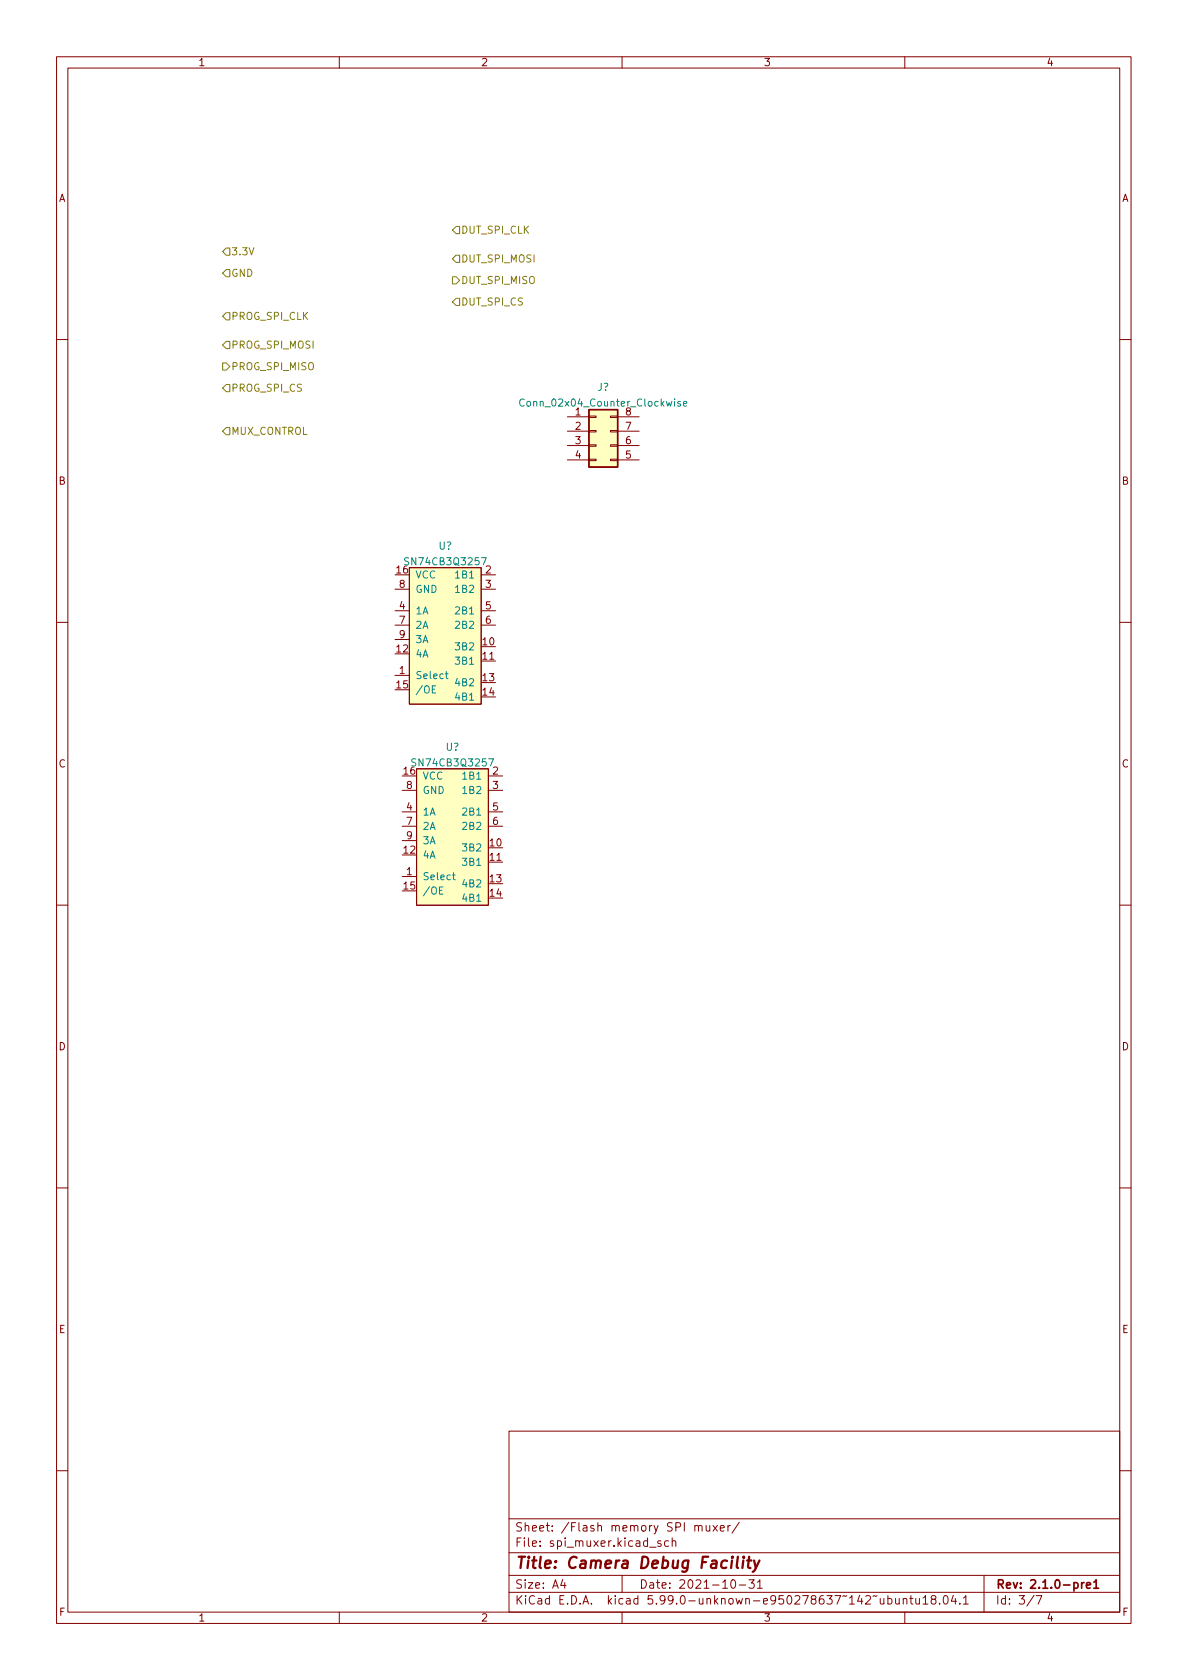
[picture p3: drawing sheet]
<svg xmlns="http://www.w3.org/2000/svg" width="210mm" height="297mm" viewBox="0 0 210 297" stroke-linecap="round" stroke-linejoin="round" font-family="sans-serif">
<g fill="none" stroke="#840000" stroke-width=".18">
<path d="M10 10h190v277h-190zM12 12h186v273h-186zM60 10v2M110 10v2M160 10v2M10 60h2M100.3 73.7h3.8M100.3 76.2h3.8M100.3 78.8h3.8M104.1 78.6h1.3v.3h-1.3zM104.1 76.1h1.3v.3h-1.3zM104.1 73.6h1.3v.2h-1.3z"/>
<path d="M107.9 78.6h1.3v.3h-1.3zM107.9 76.1h1.3v.3h-1.3zM107.9 73.6h1.3v.2h-1.3zM109.2 73.7h3.8M109.2 76.2h3.8M109.2 78.8h3.8M198 60h2M100.3 81.3h3.8M104.1 81.2h1.3v.2h-1.3zM107.9 81.2h1.3v.2h-1.3zM109.2 81.3h3.8M10 110h2"/>
<path d="M69.8 119.4h2.6M69.8 104.2h2.6M69.8 108h2.6M69.8 110.5h2.6M69.8 113.1h2.6M72.4 100.4h12.7v24.1h-12.7zM85.1 116.9h2.5M85.1 101.6h2.5M85.1 104.2h2.5M85.1 108h2.5M85.1 110.5h2.5M198 110h2"/>
<path d="M71.1 139.7h2.6M73.7 135.9h12.7v24.2h-12.7zM86.4 137.2h2.5M86.4 139.7h2.5M71.1 155h2.6M71.1 143.5h2.6M71.1 146.1h2.6M71.1 148.6h2.6M86.4 152.4h2.5M86.4 143.5h2.5M86.4 146.1h2.5M10 160h2"/>
<path d="M198 160h2M10 210h2M198 210h2M90 253h108v32h-108zM10 260h2M90 278.5h108M90 274.5h108M90 268.5h108M99.5 279.2l-.3 1.1h.9M99.9 279.8v1M110 278.5v3M114.9 273.6h1.1"/>
<path d="M116.9 272.5l-.4-.1-.2 .2 .1 .2 .5 .2v.3h-.6M118.2 272.5l-.4-.1-.3 .3v.4l.2 .2h.5M118.9 272.6l.2-.2 .3 .1 .1 .9M118.9 271.9v1.5M122.9 269.9l.2-.2 .3 .1 .1 .9M123.5 269.9l.2-.2 .4 .1 .1 .9M124.9 269.7v.9l.4 .1 .2-.1M125.5 269.7v1M126.1 269.7l.8 1M126.9 269.7l-.8 1M127.4 270.2l.7-.1-.1-.3-.4-.1-.2 .2v.7h.6M128.7 269.7v1"/>
<path d="M129.2 269.7l-.3 .1-.2 .2M129.4 279.4l.2-.1a.81 .81 0 0 1 .6 .6 .81 .81 0 0 1-.3 .8l-.2 .1a.81 .81 0 0 1-.6-.6 .81 .81 0 0 1 .3-.8zM130.7 269.1l-1.3 2M132.4 279.3h1l-.5 .6 .4 .1v.7l-.2 .1h-.4l-.3-.1M133.9 279.7l.5-.4v1.5M174 278.5v6.5M198 260h2M60 285v2M90 281.5h108M110 285v2M130.7 280.2h1.2M133.9 280.8h.9"/>
<path d="M157 282.7l.4-.1 .3 .3v.4l-.1 .2h-.6M157 282.1v1.5M158.4 282.6v.9l.4 .1 .2-.1M159 282.6v1M159.7 282.8l.2-.2 .4 .1 .1 .9M159.7 282.6v1M160 285v2M160.9 282.6h.5M161.1 282.1v1.3l.3 .2M161.9 282.6l.1 .9 .4 .1 .2-.1M162.6 282.6v1M163.2 282.5l.5-.4v1.5"/>
<path d="M163.2 283.6h.9M164.9 282.8l-.2-.3v-.2l.2-.2 .5 .1 .1 .2-.1 .2-.6 .2-.1 .2v.5l.2 .1h.3l.3-.3-.1-.4-.2-.1M166.2 283.5v.1M167 282.2l.2-.1a.81 .81 0 0 1 .5 .6 .81 .81 0 0 1-.3 .8l-.1 .1a.81 .81 0 0 1-.6-.6 .81 .81 0 0 1 .3-.8zM168.6 282l-.4 1.1h1M168.9 282.6v1M169.7 283.5v.1M170.4 282.5l.4-.4v1.5M170.4 283.6h.8M182.9 282l-1.3 2M183.2 282.1h1l-.6 1.5"/>
</g>
<path d="M191.3 279.8v1M191.7 279.8l-.3 .1-.1 .2M193.4 279.7l.4-.4v1.5M192.1 280.3l.7-.1v-.3l-.5-.1-.2 .2 .1 .7h.6M193.4 280.8h.9" fill="none" stroke="#840000" stroke-width=".3"/>
<path d="M130.5 275.2l-.2 1.8 .2 .2M131.4 275.9l-.1 1.3M131.5 275.2l-.1 .1 .1 .1 .1-.1-.1-.1v.2M132.1 275.9h.8M132.5 275.2l-.2 1.8v.1l.4 .1M133.4 275.9l.3 1.3M134.3 275.9l-.9 1.8-.3 .2" fill="none" stroke="#840000" stroke-width=".4"/>
<g fill="#ffffc2" stroke="#ffffc2" stroke-width=".18">
<path d="M72.4 100.4h12.7v24.1h-12.7z"/>
<path d="M73.7 135.9h12.7v24.2h-12.7z"/>
<path d="M104.1 72.4h5.1v10.2h-5.1z"/>
</g>
<g fill="none" stroke="#008484" stroke-width=".18">
<path d="M92.7 70.7a.6 .6 0 0 0-.9 .4 .6 .6 0 0 0 .6 .7l.3-.1M120.3 71h-.3l-.2 .1 .1 .2 .4 .1v.3h-.5M120.9 71.4l.6-.1-.1-.3h-.4l-.1 .1v.6h.5M72.3 98.7l-.5-.1-.2 .1v.4l.5 .2 .2 .3-.3 .3-.5-.1M85.2 98.6h.8l-.5 1.3M78.7 119.1h.5M78.9 118.7v1.1l.3 .2M73.5 134.2h-.4l-.2 .1v.4l.5 .2 .1 .3-.2 .2h-.5M77.1 121.3h-.7v1.2h.7M86.4 134.2h.9l-.6 1.2M78.3 156.8h-.6v1.3h.6M80 154.7h.5"/>
<path d="M80.2 154.3v1.1l.3 .2"/>
</g>
<path d="M104.1 72.4h5.1v10.2h-5.1z" fill="none" stroke="#840000" stroke-width=".25"/>
<path d="M39.4 55.9l.6-.6h.6v1.3h-.6zM39.4 44.5l.6-.6h.6v1.2h-.6zM39.4 48.3l.6-.6h.6v1.2h-.6zM80 40.7l.6-.7h.7v1.3h-.7zM80 45.8l.6-.7h.7v1.3h-.7zM80 48.9h.6l.7 .7-.7 .6h-.6zM80.6 52.7h.7v1.3h-.7l-.6-.6zM39.4 61l.6-.6h.6v1.2h-.6zM39.4 64.2h.6l.6 .6-.6 .6h-.6zM39.4 68.6l.6-.6h.6v1.3h-.6zM39.4 76.2l.6-.6h.6v1.3h-.6z" fill="none" stroke="#848400" stroke-width=".18"/>
<text font-size="2.8" fill="#840000" x="91" y="277.3">Title: Camera Debug Facility</text>
<g font-size="2.1" fill="#840000">
<text x="91" y="273.5">File: spi_muxer.kicad_sch</text>
<text x="91" y="270.8">Sheet: /Flash memory SPI muxer/</text>
<text x="91" y="280.9">Size: A4</text>
<text x="113" y="280.9">Date: 2021-10-31</text>
<text x="176" y="280.9">Rev: 2.1.0-pre1</text>
<text x="91" y="283.7">KiCad E.D.A. kicad 5.99.0-unknown-e950278637~142~ubuntu18.04.1</text>
<text x="176" y="283.7">Id: 3/7</text>
</g>
<g font-size="1.8" fill="#840000">
<text x="35" y="11.7">1</text>
<text x="85" y="11.7">2</text>
<text x="135" y="11.7">3</text>
<text x="185" y="11.7">4</text>
<text x="10.3" y="35.7">A</text>
<text x="198.4" y="35.7">A</text>
<text x="101.7" y="73.4">1</text>
<text x="101.7" y="76">2</text>
<text x="110.6" y="76">7</text>
<text x="110.6" y="73.4">8</text>
<text x="101.7" y="78.5">3</text>
<text x="101.7" y="81.1">4</text>
<text x="110.6" y="81.1">5</text>
<text x="110.6" y="78.5">6</text>
<text x="10.3" y="85.7">B</text>
<text x="198.4" y="85.7">B</text>
<text x="70.1" y="101.4">16</text>
<text x="85.9" y="101.4">2</text>
<text x="70.6" y="107.7">4</text>
<text x="70.6" y="103.9">8</text>
<text x="85.9" y="103.9">3</text>
<text x="85.9" y="107.7">5</text>
<text x="70.6" y="110.3">7</text>
<text x="70.6" y="112.8">9</text>
<text x="85.9" y="110.3">6</text>
<text x="70.1" y="115.4">12</text>
<text x="70.6" y="119.2">1</text>
<text x="85.4" y="114.1">10</text>
<text x="85.4" y="116.6">11</text>
<text x="70.1" y="121.7">15</text>
<text x="85.4" y="120.4">13</text>
<text x="85.4" y="123">14</text>
<text x="10.3" y="135.7">C</text>
<text x="71.4" y="136.9">16</text>
<text x="87.1" y="136.9">2</text>
<text x="198.4" y="135.7">C</text>
<text x="71.9" y="143.3">4</text>
<text x="71.9" y="139.5">8</text>
<text x="87.1" y="139.5">3</text>
<text x="87.1" y="143.3">5</text>
<text x="71.9" y="145.8">7</text>
<text x="71.9" y="148.4">9</text>
<text x="86.6" y="149.6">10</text>
<text x="87.1" y="145.8">6</text>
<text x="71.4" y="150.9">12</text>
<text x="71.9" y="154.7">1</text>
<text x="86.6" y="152.2">11</text>
<text x="86.6" y="156">13</text>
<text x="71.4" y="157.3">15</text>
<text x="86.6" y="158.5">14</text>
<text x="10.3" y="185.7">D</text>
<text x="198.4" y="185.7">D</text>
<text x="10.4" y="235.7">E</text>
<text x="198.4" y="235.7">E</text>
<text x="10.4" y="285.7">F</text>
<text x="35" y="286.7">1</text>
<text x="85" y="286.7">2</text>
<text x="135" y="286.7">3</text>
<text x="185" y="286.7">4</text>
<text x="198.5" y="285.7">F</text>
</g>
<g font-size="1.8" fill="#848400">
<text x="81.5" y="41.3">DUT_SPI_CLK</text>
<text x="40.8" y="45.1">3.3V</text>
<text x="81.5" y="46.4">DUT_SPI_MOSI</text>
<text x="40.8" y="48.9">GND</text>
<text x="81.5" y="50.2">DUT_SPI_MISO</text>
<text x="40.8" y="56.6">PROG_SPI_CLK</text>
<text x="81.5" y="54">DUT_SPI_CS</text>
<text x="40.8" y="61.6">PROG_SPI_MOSI</text>
<text x="40.8" y="65.4">PROG_SPI_MISO</text>
<text x="40.8" y="69.3">PROG_SPI_CS</text>
<text x="40.8" y="76.9">MUX_CONTROL</text>
</g>
<g font-size="1.8" fill="#008484">
<text x="92.8" y="71.9">Conn_02x04_Counter_Clockwise</text>
<text x="105.6" y="69.1">J?</text>
<text x="72.1" y="99.9">SN74CB3Q3257</text>
<text x="77.6" y="97.2">U?</text>
<text x="73.4" y="102.3">VCC</text>
<text x="73.4" y="104.8">GND</text>
<text x="80.8" y="102.3">1B1</text>
<text x="80.8" y="104.8">1B2</text>
<text x="73.4" y="108.6">1A</text>
<text x="73.4" y="111.2">2A</text>
<text x="73.4" y="113.7">3A</text>
<text x="80.8" y="108.6">2B1</text>
<text x="80.8" y="111.2">2B2</text>
<text x="73.4" y="116.2">4A</text>
<text x="80.8" y="115">3B2</text>
<text x="80.8" y="117.5">3B1</text>
<text x="73.4" y="120.1">Select</text>
<text x="73.4" y="122.6">/OE</text>
<text x="80.8" y="121.3">4B2</text>
<text x="80.8" y="123.9">4B1</text>
<text x="73.4" y="135.5">SN74CB3Q3257</text>
<text x="74.7" y="137.8">VCC</text>
<text x="78.8" y="132.7">U?</text>
<text x="82.1" y="137.8">1B1</text>
<text x="74.7" y="140.4">GND</text>
<text x="82.1" y="140.4">1B2</text>
<text x="74.7" y="144.2">1A</text>
<text x="74.7" y="146.7">2A</text>
<text x="74.7" y="149.3">3A</text>
<text x="82.1" y="144.2">2B1</text>
<text x="82.1" y="146.7">2B2</text>
<text x="74.7" y="155.6">Select</text>
<text x="74.7" y="151.8">4A</text>
<text x="82.1" y="150.5">3B2</text>
<text x="82.1" y="153.1">3B1</text>
<text x="74.7" y="158.2">/OE</text>
<text x="82.1" y="156.9">4B2</text>
<text x="82.1" y="159.4">4B1</text>
</g>
</svg>
